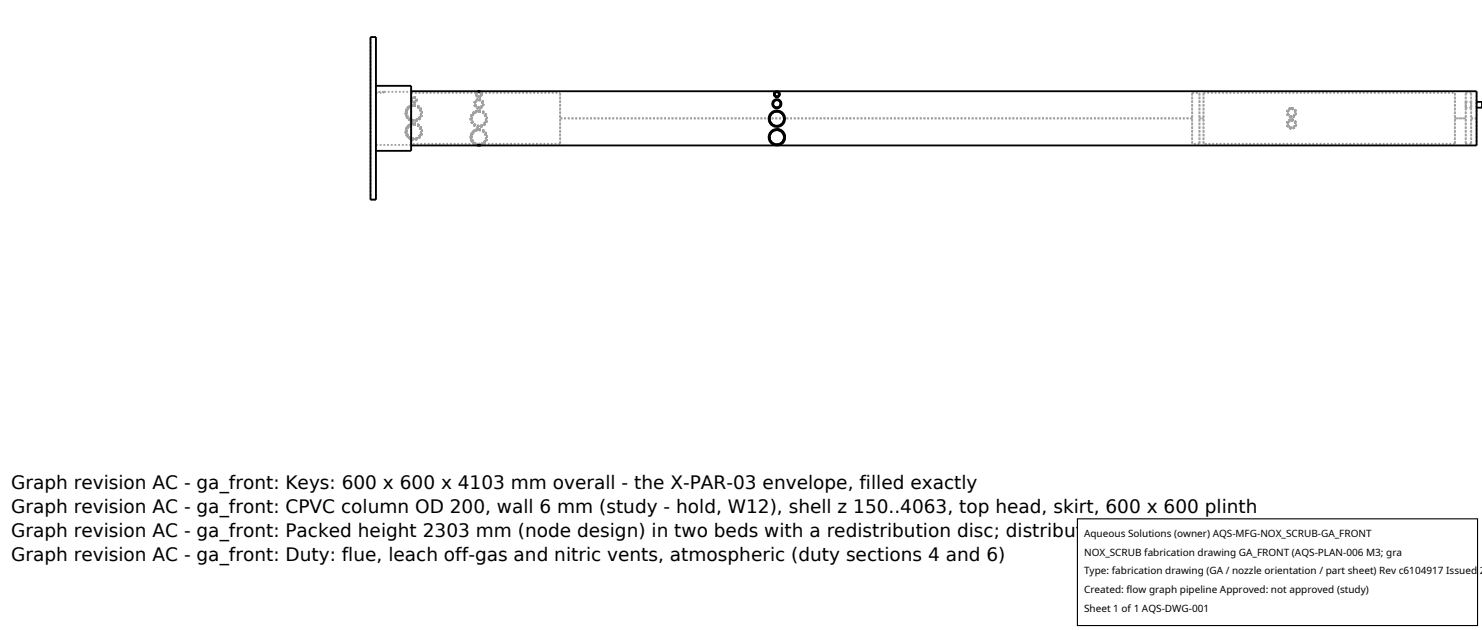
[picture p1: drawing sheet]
<svg xmlns="http://www.w3.org/2000/svg" width="212mm" height="90mm" viewBox="0 0 212 90" stroke-linecap="round" stroke-linejoin="round" font-family="sans-serif">
<g fill="none" stroke="#a0a0a0" stroke-width=".26" stroke-dasharray=".3 .3" stroke-linecap="butt">
<path d="M52.9 5.3h.8M53.7 12.3v9.2M53.7 13.1v7.6M53.7 13.1v.1M53.7 13.2v-.1M53.7 13.2h1.2M54.9 13.1h-1.2M54.9 13.1h3.8M54.9 13.1v.1M54.9 13.2v-.1M58.7 14.1v-1.8M58.7 14.4v-.3"/>
<path d="M58.7 15v-.6M58.7 17.2l-.5-.4-.3-.6 .2-.7 .6-.5M58.7 17.7v-.5M58.7 19.9l-.5-.4-.3-.7 .2-.7 .6-.4M58.7 14.1v-1.1M58.7 13v7.8M58.7 14.1l.2-.2 .2-.1M58.7 15h.4M58.7 17.7l.4-.1M58.7 13.3h9.3M58.7 13.3v7.2M58.7 14.1v-.8"/>
<path d="M58.7 14.1v-1M58.7 13.1v7.6M58.7 17.2l-.5-.4-.3-.6 .3-.7 .5-.5M59.1 13.8l.4 .2-.1 .5-.3 .2-.4-.3M59.1 13.8l.3 .2 .1 .2-.1 .3-.3 .2-.3-.1-.1-.3 .1-.3 .3-.2M59.1 15l.5 .1 .4 .3 .2 .4 .1 .5-.2 .5-.4 .3-.4 .2-.6-.1M59.1 15l.5 .1 .3 .2 .3 .4 .1 .4-.1 .5-.2 .3-.4 .3-.5 .1h-.4l-.4-.3-.3-.4-.1-.4 .1-.5 .3-.4 .3-.2 .5-.1M59.1 17.6l.5 .1 .4 .3 .2 .5 .1 .5-.2 .5-.4 .3-.5 .1h-.5M59.1 17.6l.4 .1 .4 .2 .3 .4 .1 .5-.1 .4-.2 .4-.4 .3-.5 .1-.5-.1-.3-.3-.3-.3-.1-.5 .1-.4 .3-.4 .3-.3 .5-.1M59.1 14h.2l.1 .3-.1 .2-.2 .1-.2-.1-.1-.2 .1-.3h.2M59.1 15.1l.7 .3 .2 .3 .1 .4v.4l-.2 .3-.4 .3-.4 .1-.4-.1-.3-.2-.3-.7 .1-.4 .2-.4 .3-.2 .4-.1M59.1 17.8l.7 .2 .2 .3 .1 .5v.3l-.3 .4-.3 .2-.4 .1-.3-.1-.4-.2-.2-.3-.1-.4 .1-.4 .2-.3 .3-.2 .4-.1"/>
<path d="M59.1 13.9l.2 .1 .1 .2-.1 .3-.2 .1-.2-.1-.1-.2 .1-.3 .2-.1M59.1 15.1l.4 .1 .4 .2 .3 .7-.1 .4-.2 .3-.3 .3-.4 .1-.5-.1-.3-.2-.2-.3-.1-.4v-.4l.3-.4 .3-.2 .4-.1M59.1 17.7l.4 .1 .4 .3 .3 .6-.1 .5-.2 .3-.4 .2-.4 .1h-.4l-.3-.2-.2-.3-.1-.5v-.4l.3-.3 .3-.3 .4-.1M59.1 17.6l.5 .1 .4 .4 .2 .4 .1 .5-.2 .5-.4 .3-.5 .1h-.5M59.1 15l.5 .1 .4 .3 .2 .5 .1 .4-.2 .5-.4 .3-.5 .2-.5-.1M59.1 13.8l.4 .3v.4l-.4 .2-.4-.3M68.2 13.1l.2-.1M68.3 13.1v-.1M68.3 13h.1M68.4 18.4l.4 .1 .4 .2 .2 .4 .2 .4-.1 .4-.1 .4-.3 .3-.4 .1M68.4 15.8l.4 .1 .4 .2 .3 .4 .1 .5-.1 .4-.3 .4-.4 .2-.4 .1-.5-.1-.4-.2-.2-.5-.1-.4 .1-.4 .3-.4 .4-.2 .4-.1M68.4 14.2l.4 .2 .2 .4-.2 .5-.4 .2-.5-.3-.2-.4 .2-.5 .5-.1"/>
<path d="M68.4 18.4l.4 .1 .4 .3 .3 .3 .1 .4-.1 .5-.3 .4-.4 .3-.4 .1-.5-.1-.3-.3-.3-.4-.1-.4 .1-.4 .2-.4 .4-.3 .5-.1M68.4 15.8l.5 .1 .3 .2 .3 .4 .1 .5-.2 .5-.2 .3-.4 .3h-.4l-.5-.1-.4-.2-.2-.4-.1-.5 .1-.4 .3-.4 .3-.2 .5-.1M68.4 14.2l.5 .2 .1 .4-.1 .5-.5 .2-.5-.2-.2-.5 .2-.4 .5-.2M68.4 13l.3 .2 .1 .3-.1 .3-.3 .1-.3-.2-.1-.3 .1-.2 .3-.2M68.4 18.6h.4l.3 .3 .2 .3 .1 .4-.3 .7-.3 .2-.4 .1-.4-.1-.3-.2-.2-.3-.1-.4v-.4l.3-.3 .3-.2 .4-.1M68.4 15.9l.4 .1 .3 .2 .2 .4 .1 .4-.3 .6-.3 .3-.4 .1-.4-.1-.3-.2-.2-.3-.1-.4v-.4l.3-.4 .3-.2 .4-.1M68.4 14.3l.4 .2 .1 .3-.1 .4-.4 .1-.4-.1-.1-.3 .1-.4 .4-.2M68.4 13.1l.2 .1 .1 .3-.1 .2-.2 .1-.2-.1-.1-.3 .1-.2 .2-.1M68.4 18.6h.4l.3 .2 .3 .4v.4l-.1 .4-.2 .4-.3 .2h-.4h-.4l-.4-.3-.2-.3-.1-.4 .1-.4 .3-.4 .3-.2h.4M68.4 15.9l.4 .1 .3 .2 .3 .4v.4l-.1 .4-.2 .3-.3 .2-.5 .1-.4-.1-.3-.2-.2-.3-.1-.5 .3-.7 .4-.2 .4-.1M68.4 14.3l.4 .1 .1 .4-.1 .4-.4 .2-.4-.2-.2-.3 .2-.5 .4-.1M68.4 13.1l.2 .1 .1 .3-.1 .2-.2 .1-.3-.1v-.3l.1-.2 .2-.1"/>
<path d="M68.4 15.8l.4 .1 .4 .2 .3 .4 .1 .4-.1 .4-.3 .4-.3 .3-.5 .1-.4-.1-.4-.2-.3-.4-.1-.4 .1-.5 .2-.4 .4-.2 .5-.1M68.4 18.4l.7 .3 .4 .5v.7l-.4 .6M68.4 14.2l.5 .2 .1 .4-.2 .5-.4 .2-.5-.2-.2-.5 .2-.5 .5-.1M68.4 18.4l.7 .2 .4 .6v.7l-.4 .6M68.5 13.1l.2 .1 .1 .3-.1 .3-.3 .1-.2-.1-.2-.2v-.3l.2-.2M68.8 13.3l-.1 .4-.3 .2-.3-.2-.1-.4M68.8 13.3h11.2M68.8 13.3h-.8M80 13.3v7.2M110.8 13.1l.2-.1M110.9 18.4l-.4 .1-.3 .2-.4 .7 .1 .8 .4 .3 .3 .2M110.9 14.2l-.4 .2-.2 .4 .2 .5 .5 .2 .4-.2 .2-.5-.2-.4-.4-.2"/>
<path d="M111 15.8l-.5 .1-.4 .2-.2 .5-.1 .4 .1 .4 .2 .4 .4 .2 .5 .1 .4-.1 .4-.2 .2-.4 .1-.5-.1-.4-.2-.4-.4-.2-.4-.1M111 13l.2 .1M111 13.1l-.3 .1-.1 .2 .1 .3 .2 .1 .3-.1 .1-.2-.1-.3-.2-.1M111 14.3l-.4 .2-.2 .3 .2 .4 .4 .1 .3-.1 .2-.4-.2-.3-.3-.2M111 15.9l-.4 .1-.4 .2-.2 .3-.1 .4 .3 .7 .3 .3 .4 .1 .4-.1 .3-.2 .3-.3 .1-.4-.1-.4-.2-.4-.4-.2-.3-.1M111 18.6l-.7 .3-.3 .3-.1 .4 .1 .4 .2 .3 .3 .2 .4 .1 .7-.2 .3-.4 .1-.4-.1-.4-.2-.3-.4-.3h-.3M111 14.3l-.4 .1-.2 .4 .2 .4 .3 .2 .4-.2 .2-.4-.1-.4-.4-.1M111 15.9l-.4 .1-.4 .2-.2 .3-.1 .4 .1 .4 .2 .4 .3 .2 .4 .1 .4-.1 .4-.2 .2-.3 .1-.4-.1-.4-.2-.4-.3-.2-.4-.1M111 18.6h-.4l-.4 .2-.2 .4-.1 .4 .1 .3 .2 .4 .3 .2 .4 .1h.4l.4-.3 .2-.3 .1-.4-.1-.4-.2-.4-.4-.2h-.3M111.2 13.1h-.4M170.3 13.3h1M170.3 13.3v7.2"/>
<path d="M170.3 16.9h-90.3M171.3 16.9h.6M171.3 13.3v7.2M171.9 13.3v7.2M171.9 13.3h35.9M171.9 16.9h-.6M184.5 17.1l.4 .1 .2 .5-.2 .4-.4 .3-.5-.2-.2-.5 .2-.4 .5-.2M184.5 15.4l.4 .2 .2 .5-.2 .4-.4 .2-.5-.1-.2-.5 .2-.5 .5-.2M184.5 17.1l.4 .1 .2 .5-.1 .4-.5 .3-.5-.2-.2-.5 .2-.4 .5-.2M184.5 17.2l.3 .1 .2 .4-.2 .4-.4 .1-.3-.1-.2-.4 .2-.4 .4-.1M184.5 15.6l.3 .1 .2 .4-.2 .4-.4 .1-.3-.2-.2-.3 .2-.4 .4-.1M184.5 17.2l.3 .1 .2 .4-.1 .4-.4 .2-.4-.2-.2-.4 .2-.4 .4-.1"/>
<path d="M184.5 15.5l.3 .2 .2 .4-.1 .4-.4 .1-.4-.1-.2-.4 .2-.4 .4-.2M184.5 15.4l.4 .2 .2 .5-.2 .5-.5 .1-.4-.2-.2-.4 .2-.5 .5-.2M184.5 17.1l.4 .1 .2 .5-.2 .5-.4 .2-.5-.2-.2-.5 .2-.4 .5-.2M207.8 16.9h1.5M207.8 13.3v7.2M209.3 13.3v7.2M209.3 13.3h.8M209.3 14.6v.8M209.3 15.4v-.8M209.3 14.6h.8M209.3 16.9h-1.5M210.1 16.9h.8"/>
<path d="M210.1 13.3v7.2M210.1 14.6v.8M210.1 15.4v-.8M210.1 15.4h-.8M210.9 14.6v.8M210.9 15.4v-.8M210.9 16.9h-.8M211.7 15.4v-.8M52.9 28.5h.8M52.9 28.5v-23.2M53.7 28.5v-23.2M53.7 21.5v-9.2"/>
<path d="M53.7 20.7v-7.6M58.7 21.5v-1.6M58.7 20.8v-.9M58.7 20.5v-.6M58.7 20.7v-.8M58.7 20.7h-5M67.7 20.5l-.4-.6v-.7l.4-.6 .7-.2M67.7 20.5l-.4-.5v-.8l.4-.5 .7-.3M67.7 20.5h-9M68.2 20.7l-.4-.1-.3-.3-.2-.4-.1-.4 .2-.5 .2-.3 .8-.3M68.4 20.8h-.1M68.4 20.8l-.3-.1"/>
<path d="M68.5 20.8h-.1M68.6 20.7l-.1 .1M69.1 20.5h-1.4M80 20.5v-7.2M80 20.5h-10.9M111.3 20.7h-.7M170.3 20.5v-7.2M171.3 20.5v-7.2M171.3 20.5h-1M171.9 20.5v-7.2M207.8 20.5v-7.2M207.8 20.5h-35.9"/>
<path d="M209.3 20.5v-7.2M210.1 20.5v-7.2M210.1 20.5h-.8M210.9 20.8v-7.8"/>
</g>
<g fill="none" stroke="#000" stroke-width=".26">
<path d="M52.9 5.3h.8v23.2h-.8zM53.7 12.3h5v9.2h-5M58.7 13h152.2v7.8h-152.2M68.2 13.1h.3M68.3 13.1h-.1M68.3 13.1h.1M68.3 13h.1M68.4 13h.1M68.4 13l-.2 .1M68.4 13l.1 .1M68.5 13h.1M68.5 13v.1"/>
<path d="M68.5 13.1h.1M110.8 13.1l-.2 .2v.2l.1 .3 .2 .1 .3-.1 .1-.2v-.3l-.1-.2M110.9 18.4h.1M110.9 14.2h.1M111 18.4l.4 .1 .3 .2 .3 .3 .1 .4-.1 .8-.3 .3-.4 .2M210.9 14.6h.8v.8h-.8M68.1 20.7h.6zM68.2 20.7v.1M68.2 20.8h.1M68.4 20.8h.1M68.5 20.8h.1M68.7 20.7h-.1"/>
<path d="M68.7 20.7l-.3 .1"/>
<circle cx="111" cy="17" r="1.04"/>
<circle cx="111" cy="13.5" r=".41"/>
<circle cx="111" cy="19.6" r="1.04"/>
<circle cx="111" cy="17" r="1.02"/>
<circle cx="111" cy="19.6" r="1.17"/>
<circle cx="111" cy="19.6" r="1.02"/>
<circle cx="111" cy="14.8" r=".52"/>
<circle cx="111" cy="13.5" r=".33"/>
<circle cx="111" cy="14.8" r=".65"/>
<circle cx="111" cy="14.8" r=".55"/>
<circle cx="111" cy="13.5" r=".3"/>
<circle cx="111" cy="17" r="1.17"/>
</g>
<path d="M153.9 74.1h57.1v15.2h-57.1z" fill="#fff" stroke="#000" stroke-width=".16"/>
<g font-size="2.6">
<text x="1.6" y="69.8">Graph revision AC - ga_front: Keys: 600 x 600 x 4103 mm overall - the X-PAR-03 envelope, filled exactly</text>
<text x="1.6" y="73.3">Graph revision AC - ga_front: CPVC column OD 200, wall 6 mm (study - hold, W12), shell z 150..4063, top head, skirt, 600 x 600 plinth</text>
<text x="1.6" y="76.7">Graph revision AC - ga_front: Packed height 2303 mm (node design) in two beds with a redistribution disc; distributor above, demister below the top head</text>
<text x="1.6" y="80.2">Graph revision AC - ga_front: Duty: flue, leach off-gas and nitric vents, atmospheric (duty sections 4 and 6)</text>
</g>
<g font-size="1.4">
<text x="154.8" y="76.6">Aqueous Solutions (owner) AQS-MFG-NOX_SCRUB-GA_FRONT</text>
<text x="154.8" y="79.3">NOX_SCRUB fabrication drawing GA_FRONT (AQS-PLAN-006 M3; gra</text>
<text x="154.8" y="82">Type: fabrication drawing (GA / nozzle orientation / part sheet) Rev c6104917 Issued 2</text>
<text x="154.8" y="84.7">Created: flow graph pipeline Approved: not approved (study)</text>
<text x="154.8" y="87.4">Sheet 1 of 1 AQS-DWG-001</text>
</g>
</svg>
